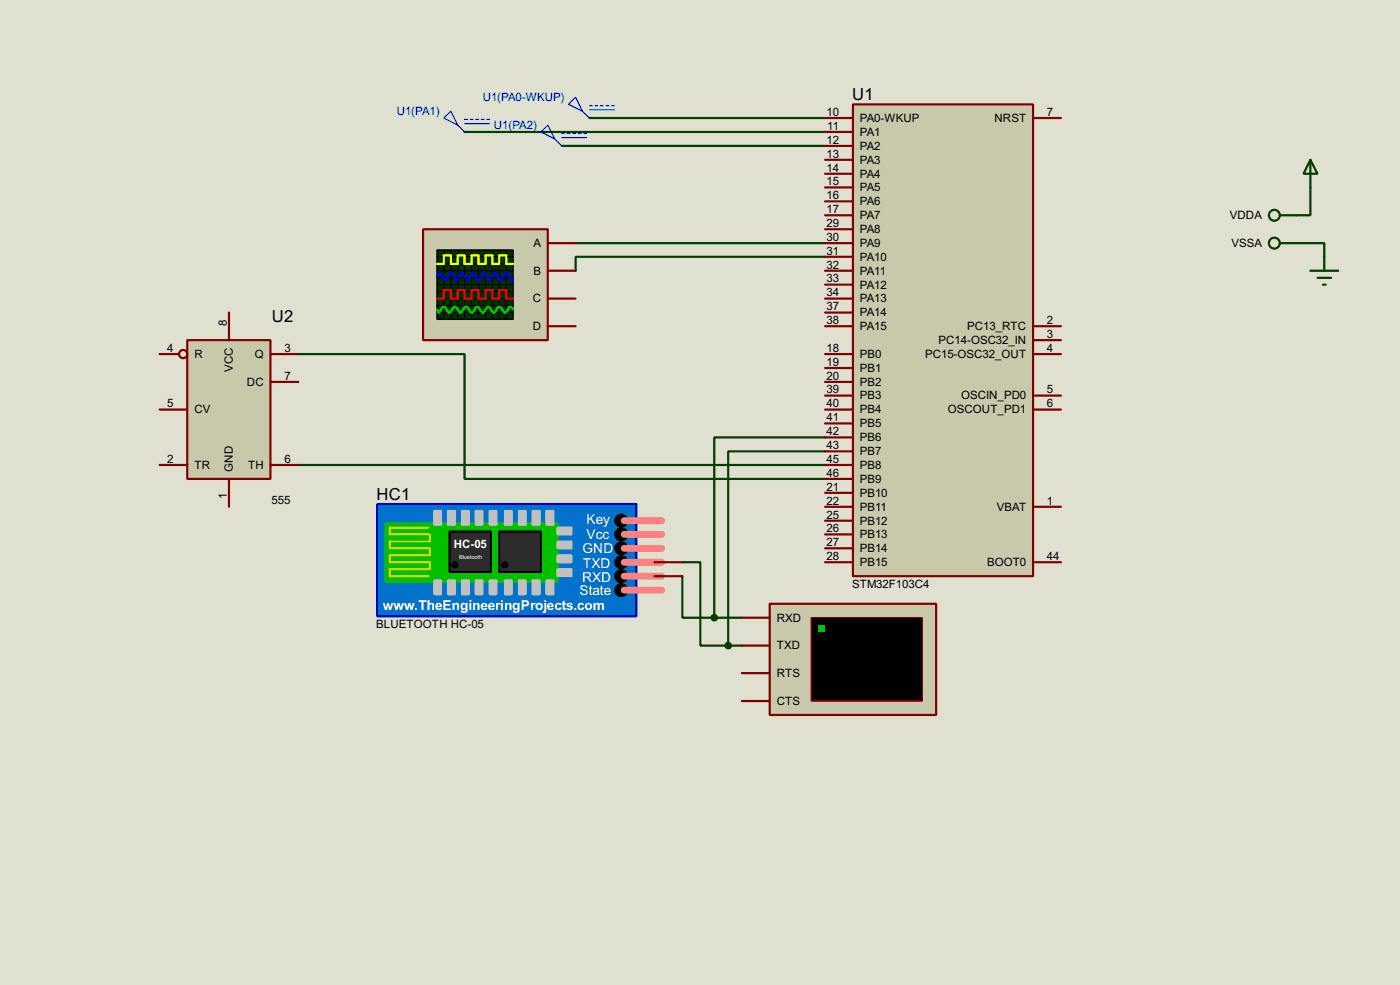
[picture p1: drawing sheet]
<svg xmlns="http://www.w3.org/2000/svg" width="256mm" height="180mm" viewBox="0 0 256 180" stroke-linecap="round" stroke-linejoin="round" font-family="sans-serif">
<path d="M0 0h256.5v180.3h-256.5z" fill="#e0e0d0"/>
<g fill="none" stroke="#004000" stroke-width=".4">
<path d="M85.1 24.2h66.1M102.9 26.7h48.3M108 21.6h43.2M240.1 34.3v5.1h-2.6M105.5 44.5h45.7M151.2 47h-45.7v2.6M237.5 44.5h5.1v2.5M54.7 64.8h30.4v22.9h66.1M54.7 85.1h96.5M151.2 80.1h-20.3v33M151.2 82.6h-17.8v35.6M125 105.5v7.6h5.9"/>
<path d="M125 102.9h3.3v15.3h5.1M130.9 113.1h5M133.4 118.2h2.5"/>
</g>
<path d="M77.5 42h22.9v20.3h-22.9z" fill="#c8c8aa" stroke="#800000" stroke-width=".4"/>
<path d="M80.1 45.8h13.9v12.7h-13.9z" fill="#003000" stroke="#000" stroke-width=".25"/>
<g fill="none" stroke="#000" stroke-width=".18">
<path d="M80.1 49.6h13.9M80.1 47h13.9M80.1 48.3h13.9M80.1 50.9h13.9M80.1 53.4h13.9M80.1 54.7h13.9M80.1 55.9h13.9M80.1 57.2h13.9M80.1 52.1h13.9M81.3 45.8v12.7M82.6 45.8v12.7M83.9 45.8v12.7"/>
<path d="M85.1 45.8v12.7M86.4 45.8v12.7M87.7 45.8v12.7M89 45.8v12.7M90.2 45.8v12.7M91.5 45.8v12.7M92.8 45.8v12.7"/>
</g>
<path d="M80.1 48.3h1.2v-1.5h1.3v1.5h1.3v-1.5h1.2v1.5h1.3v-1.5h1.3v1.5h1.3v-1.5h1.2v1.5h1.3v-1.5h1.3v1.5h1.2" fill="none" stroke="#ff0" stroke-width=".4"/>
<path d="M80.1 54.7h1.2v-1.6h1.3v1.6h1.3v-1.6h1.2v1.6h1.3v-1.6h1.3v1.6h1.3v-1.6h1.2v1.6h1.3v-1.6h1.3v1.6h1.2" fill="none" stroke="#f00" stroke-width=".4"/>
<path d="M80.1 50.6l.5-.8 1 1.6 1-1.6 1 1.6 1-1.6 1.1 1.6 1-1.6 1 1.6 1-1.6 1 1.6 1-1.6 1 1.6 1.1-1.6 1 1.6 .2-.3" fill="none" stroke="#00f" stroke-width=".4"/>
<path d="M80.1 56.7l.2 .5 .3-.1 .4-.8 .3-.1 .3 .1 .5 .8 .3 .1 .2-.1 .5-.8 .3-.1 .2 .1 .5 .8 .3 .1 .2-.1 .5-.8a.6 .6 0 0 1 .9 .5l.4 .4 .3-.1 .4-.8 .3-.1 .3 .1 .5 .8 .2 .1 .3-.1 .5-.8 .3-.1 .2 .1 .5 .8 .3 .1 .2-.1 .5-.8a.6 .6 0 0 1 .9 .5l.4 .4 .2-.1 .5-.8 .3-.1 .3 .1 .2 .4" fill="none" stroke="#0f0" stroke-width=".4"/>
<path d="M100.4 44.5h5.1M100.4 49.6h5.1M100.4 54.7h5.1M100.4 59.7h5.1" fill="none" stroke="#800000" stroke-width=".4"/>
<path d="M141 110.5h30.5v20.4h-30.5z" fill="#c8c8aa" stroke="#800000" stroke-width=".4"/>
<path d="M148.6 113.1h20.4v15.2h-20.4z" fill="#000" stroke="#800000" stroke-width=".25"/>
<path d="M149.9 114.4h1.3v1.2h-1.3z" fill="#0f0"/>
<path d="M135.9 113.1h5.1M135.9 118.2h5.1M135.9 123.2h5.1M135.9 128.3h5.1" fill="none" stroke="#800000" stroke-width=".4"/>
<path d="M69.1 92.3h47.5v20.5h-47.5z" fill-rule="evenodd" fill="#0272cc" stroke="#0000c0" stroke-width=".4"/>
<path d="M70.7 95.8h31.5v10.7h-31.5z" fill-rule="evenodd" fill="#00c000" stroke="#00c000" stroke-width=".4"/>
<path d="M78.5 96.6h-7.1v1.2h7.1M78.5 99.1h-7.1v1.3h7.1M78.8 97.8v1.3M78.5 101.7h-7.1v1.2h7.1M78.5 104.2h-7.1v1.3h7.1M78.8 100.4v1.3M78.8 102.9v1.3" fill="none" stroke="#d9d300" stroke-width=".4"/>
<path d="M82.4 97.3h7.6v7.4h-7.6z" fill="#2c2c2c" stroke="#000" stroke-width=".4"/>
<circle cx="83.3" cy="103.4" r=".55" fill="#000" stroke="#000" stroke-width=".18"/>
<path d="M91.5 97.3h7.6v7.4h-7.6z" fill="#2c2c2c" stroke="#000" stroke-width=".4"/>
<g fill="#000" stroke="#000" stroke-width=".18">
<circle cx="113.8" cy="97.8" r="1.2"/>
<circle cx="113.8" cy="95.3" r="1.2"/>
<circle cx="92.5" cy="103.4" r=".55"/>
<circle cx="113.8" cy="108" r="1.2"/>
<circle cx="113.8" cy="105.5" r="1.2"/>
<circle cx="113.8" cy="100.4" r="1.2"/>
<circle cx="113.8" cy="102.9" r="1.2"/>
</g>
<g fill="#c0c0c0" stroke="#c0c0c0" stroke-width=".4">
<path d="M79.6 93.5h1.2v2.6h-1.2z"/>
<path d="M82.1 93.5h1.3v2.6h-1.3z"/>
<path d="M84.6 93.5h1.3v2.6h-1.3z"/>
<path d="M87.2 93.5h1.2v2.6h-1.2z"/>
<path d="M89.7 93.5h1.3v2.6h-1.3z"/>
<path d="M92.5 93.5h1.3v2.6h-1.3z"/>
<path d="M79.6 106.2h1.2v2.6h-1.2z"/>
<path d="M82.1 106.2h1.3v2.6h-1.3z"/>
<path d="M84.6 106.2h1.3v2.6h-1.3z"/>
<path d="M87.2 106.2h1.2v2.6h-1.2z"/>
<path d="M89.7 106.2h1.3v2.6h-1.3z"/>
<path d="M92.5 106.2h1.3v2.6h-1.3z"/>
<path d="M95.1 106.2h1.2v2.6h-1.2z"/>
<path d="M97.6 106.2h1.3v2.6h-1.3z"/>
<path d="M100.1 106.2h1.3v2.6h-1.3z"/>
<path d="M95.1 93.5h1.2v2.6h-1.2z"/>
<path d="M97.6 93.5h1.3v2.6h-1.3z"/>
<path d="M100.1 93.5h1.3v2.6h-1.3z"/>
<path d="M102.2 96.6h2.5v1.2h-2.5z"/>
<path d="M102.2 99.1h2.5v1.3h-2.5z"/>
<path d="M102.2 101.7h2.5v1.2h-2.5z"/>
<path d="M102.2 104.2h2.5v1.3h-2.5z"/>
</g>
<path d="M114.4 95.3h6.8M114.4 97.8h6.8M114.4 100.4h6.8M114.4 102.9h6.8M114.4 105.5h6.8M114.4 108h6.8" fill="none" stroke="#ff8080" stroke-width="1.3"/>
<path d="M119.9 105.5h5.1M119.9 102.9h5.1" fill="none" stroke="#800000" stroke-width=".4"/>
<g fill="none" stroke="#004000" stroke-width=".4">
<path d="M234.5 39.4h3M240.1 29.3l1.3 2.5h-2.6zM240.1 29.3v5M234.5 44.5h3M240.1 49.6h5.1M241.4 50.9h2.5M242.4 52.1h.5M242.6 47v2.6"/>
<circle cx="233.4" cy="39.4" r="1"/>
<circle cx="233.4" cy="44.5" r="1"/>
</g>
<path d="M156.3 19.1h33v86.4h-33z" fill="#c8c8aa" stroke="#800000" stroke-width=".4"/>
<g fill="none" stroke="#800000" stroke-width=".4">
<path d="M151.2 21.6h5.1M151.2 26.7h5.1M151.2 24.2h5.1M151.2 29.3h5.1M151.2 31.8h5.1M151.2 34.3h5.1M151.2 36.9h5.1M151.2 39.4h5.1M189.3 21.6h5.1M151.2 42h5.1M151.2 44.5h5.1M151.2 47h5.1"/>
<path d="M151.2 49.6h5.1M151.2 52.1h5.1M151.2 54.7h5.1M151.2 57.2h5.1M151.2 59.7h5.1M189.3 59.7h5.1M151.2 72.4h5.1M151.2 75h5.1M151.2 64.8h5.1M151.2 67.4h5.1M151.2 69.9h5.1M151.2 77.5h5.1"/>
<path d="M189.3 72.4h5.1M189.3 75h5.1M189.3 64.8h5.1M189.3 62.3h5.1M151.2 85.1h5.1M151.2 87.7h5.1M151.2 90.2h5.1M151.2 92.8h5.1M151.2 80.1h5.1M151.2 82.6h5.1M151.2 95.3h5.1M151.2 97.8h5.1"/>
<path d="M189.3 92.8h5.1M151.2 102.9h5.1M151.2 100.4h5.1M189.3 102.9h5.1"/>
</g>
<g fill="#004000" stroke="#004000" stroke-width=".4">
<circle cx="130.8" cy="113.1" r=".5"/>
<circle cx="133.4" cy="118.2" r=".5"/>
</g>
<g fill="none" stroke="#0000c0" stroke-width=".2">
<path d="M104.2 19.1l1.3-1.3 1.2 2.6zM108 19.4h.5M109 19.4h.5M110 19.4h.5M111.1 19.4h.5M112.1 19.4h.5M81.3 21.6l1.3-1.2 1.3 2.5zM83.9 22.9l1.2 1.3M85.1 21.9h.6M85.1 22.7h4.6M86.2 21.9h.5M87.2 21.9h.5"/>
<path d="M88.2 21.9h.5M89.2 21.9h.5M99.1 24.2l1.3-1.3 1.3 2.6zM101.7 25.5l1.2 1.2M102.9 24.4h.5M102.9 25.2h4.6M103.9 24.4h.5M105 24.4h.5M106 24.4h.5M106.7 20.4l1.3 1.2M107 24.4h.5M108 20.1h4.6"/>
</g>
<path d="M34.3 62.3h15.3v25.4h-15.3z" fill="#c8c8aa" stroke="#800000" stroke-width=".4"/>
<g fill="none" stroke="#800000" stroke-width=".4">
<path d="M42 57.2v5.1M29.3 64.8h3.5M29.3 75h5M49.6 64.8h5.1M49.6 69.9h5.1M29.3 85.1h5M42 87.7v5.1M49.6 85.1h5.1"/>
<circle cx="33.5" cy="64.8" r=".75"/>
</g>
<g font-size="3.4">
<text x="156.1" y="18.3">U1</text>
<text x="49.8" y="58.9">U2</text>
<text x="69" y="91.5">HC1</text>
</g>
<g font-size="2.8" fill="#fff">
<text x="107.4" y="95.9">Key</text>
<text x="106.7" y="101.2">GND</text>
<text x="107.4" y="98.7">Vcc</text>
<text x="106.6" y="106.6">RXD</text>
<text x="106.7" y="104">TXD</text>
<text x="70.2" y="111.6">www.TheEngineeringProjects.com</text>
<text x="106.1" y="108.9">State</text>
</g>
<g font-size="2.4" fill="#0000c0">
<text x="72.7" y="21">U1(PA1)</text>
<text x="88.4" y="18.5">U1(PA0-WKUP)</text>
<text x="90.5" y="23.6">U1(PA2)</text>
</g>
<g font-size="2.4">
<text x="151.4" y="21.2">10</text>
<text x="151.6" y="23.8">11</text>
<text x="157.5" y="22.3">PA0-WKUP</text>
<text x="182.2" y="22.3">NRST</text>
<text x="191.8" y="21.2">7</text>
<text x="151.4" y="26.3">12</text>
<text x="151.4" y="28.9">13</text>
<text x="157.5" y="27.4">PA2</text>
<text x="157.5" y="24.9">PA1</text>
<text x="157.5" y="30">PA3</text>
<text x="151.4" y="31.4">14</text>
<text x="151.4" y="33.9">15</text>
<text x="157.5" y="32.5">PA4</text>
<text x="157.5" y="35">PA5</text>
<text x="151.4" y="36.5">16</text>
<text x="151.4" y="39">17</text>
<text x="151.4" y="41.6">29</text>
<text x="157.5" y="37.6">PA6</text>
<text x="157.5" y="40.1">PA7</text>
<text x="225.3" y="40.1">VDDA</text>
<text x="97.7" y="45.2">A</text>
<text x="151.4" y="44.1">30</text>
<text x="151.4" y="46.6">31</text>
<text x="157.5" y="42.7">PA8</text>
<text x="157.5" y="45.2">PA9</text>
<text x="157.5" y="47.7">PA10</text>
<text x="225.6" y="45.2">VSSA</text>
<text x="97.7" y="50.3">B</text>
<text x="151.4" y="49.2">32</text>
<text x="151.4" y="51.7">33</text>
<text x="157.5" y="50.3">PA11</text>
<text x="157.5" y="52.8">PA12</text>
<text x="41.5" y="59.7" transform="rotate(-90 41.5 59.7)">8</text>
<text x="97.6" y="55.4">C</text>
<text x="151.4" y="54.3">34</text>
<text x="151.4" y="56.8">37</text>
<text x="151.4" y="59.3">38</text>
<text x="157.5" y="55.4">PA13</text>
<text x="157.5" y="57.9">PA14</text>
<text x="191.8" y="59.3">2</text>
<text x="30.7" y="64.4">4</text>
<text x="35.6" y="65.5">R</text>
<text x="46.7" y="65.5">Q</text>
<text x="52.1" y="64.4">3</text>
<text x="97.6" y="60.4">D</text>
<text x="151.4" y="64.4">18</text>
<text x="157.5" y="65.5">PB0</text>
<text x="157.5" y="60.4">PA15</text>
<text x="169.5" y="65.5">PC15-OSC32_OUT</text>
<text x="171.9" y="63">PC14-OSC32_IN</text>
<text x="177.2" y="60.4">PC13_RTC</text>
<text x="191.8" y="61.9">3</text>
<text x="191.8" y="64.4">4</text>
<text x="42.7" y="68" transform="rotate(-90 42.7 68)">VCC</text>
<text x="45.2" y="70.6">DC</text>
<text x="52.1" y="69.5">7</text>
<text x="151.4" y="67">19</text>
<text x="151.4" y="69.5">20</text>
<text x="151.4" y="72">39</text>
<text x="157.5" y="68.1">PB1</text>
<text x="157.5" y="70.6">PB2</text>
<text x="191.8" y="72">5</text>
<text x="30.7" y="74.6">5</text>
<text x="35.6" y="75.7">CV</text>
<text x="151.4" y="74.6">40</text>
<text x="151.4" y="77.1">41</text>
<text x="157.5" y="73.1">PB3</text>
<text x="157.5" y="75.7">PB4</text>
<text x="173.6" y="75.7">OSCOUT_PD1</text>
<text x="176.1" y="73.1">OSCIN_PD0</text>
<text x="191.8" y="74.6">6</text>
<text x="151.4" y="79.7">42</text>
<text x="151.4" y="82.2">43</text>
<text x="157.5" y="78.2">PB5</text>
<text x="157.5" y="80.8">PB6</text>
<text x="157.5" y="83.3">PB7</text>
<text x="30.7" y="84.7">2</text>
<text x="35.6" y="85.8">TR</text>
<text x="42.6" y="86.4" transform="rotate(-90 42.6 86.4)">GND</text>
<text x="45.4" y="85.8">TH</text>
<text x="52.1" y="84.7">6</text>
<text x="151.4" y="84.7">45</text>
<text x="151.4" y="87.3">46</text>
<text x="151.4" y="89.8">21</text>
<text x="157.5" y="85.8">PB8</text>
<text x="157.5" y="88.4">PB9</text>
<text x="41.5" y="91.4" transform="rotate(-90 41.5 91.4)">1</text>
<text x="49.8" y="92.3">555</text>
<text x="151.4" y="92.4">22</text>
<text x="151.4" y="94.9">25</text>
<text x="157.5" y="90.9">PB10</text>
<text x="157.5" y="93.5">PB11</text>
<text x="182.6" y="93.5">VBAT</text>
<text x="191.8" y="92.4">1</text>
<text x="151.4" y="97.4">26</text>
<text x="151.4" y="100">27</text>
<text x="157.5" y="96">PB12</text>
<text x="157.5" y="98.5">PB13</text>
<text x="157.5" y="101.1">PB14</text>
<text x="151.4" y="102.5">28</text>
<text x="156.1" y="107.6">STM32F103C4</text>
<text x="157.5" y="103.6">PB15</text>
<text x="180.8" y="103.6">BOOT0</text>
<text x="191.8" y="102.5">44</text>
<text x="142.3" y="113.8">RXD</text>
<text x="68.9" y="114.9">BLUETOOTH HC-05</text>
<text x="142.3" y="118.9">TXD</text>
<text x="142.3" y="123.9">RTS</text>
<text x="142.3" y="129">CTS</text>
</g>
<text font-size="2.4" fill="#fff" x="83.1" y="100.3">HC-05</text>
<text font-size="1.2" fill="#fff" x="84.1" y="102.3">Bluetooth</text>
</svg>
